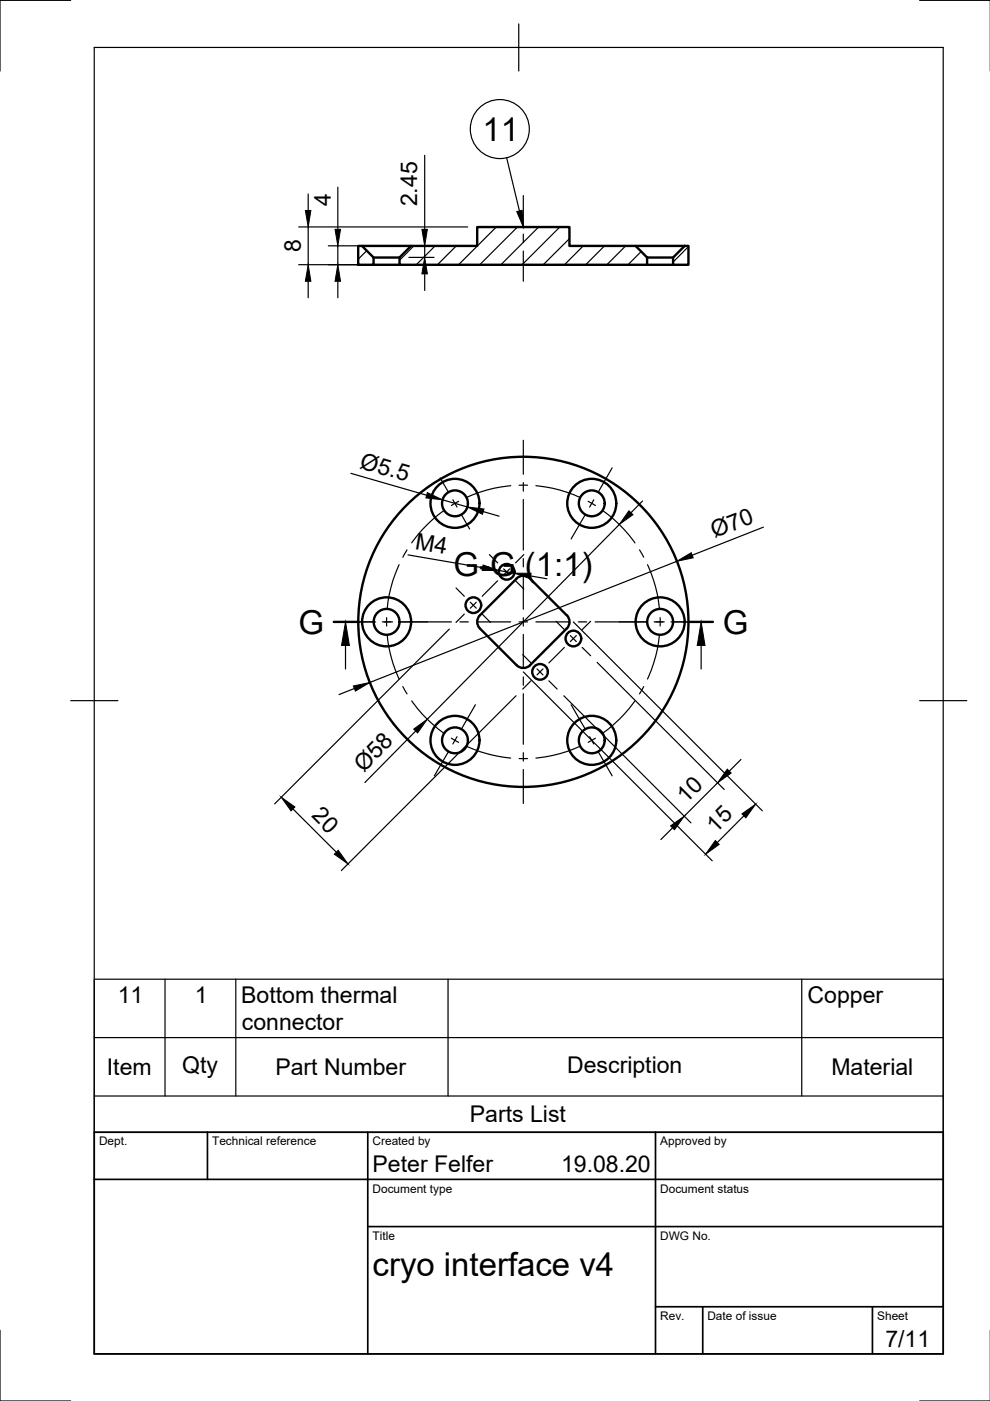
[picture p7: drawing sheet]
<svg xmlns="http://www.w3.org/2000/svg" width="210mm" height="297mm" viewBox="0 0 210 297" stroke-linecap="round" stroke-linejoin="round" font-family="sans-serif">
<!-- layer: Visible -->
<g fill="none" stroke="#000" stroke-width=".51">
<path d="M75.9 52.1h.9l2.4 2.5v1.5h-3.3zM76.8 52.1h10.3M79.2 56.1h5.5M79.2 54.6h5.5M87.1 52.1h14.1v-4h19.5v4h14.1l2.4 2.5v1.5h-52.5v-1.5zM134.8 52.1h10.4M137.2 54.6h5.5M137.2 56.1h5.5M142.7 54.6l2.5-2.5h.8v4h-3.3zM109.6 122.6a1.96 1.96 0 0 1 2.8 .1l7.8 7.7a1.98 1.98 0 0 1-.1 2.9l-7.7 7.7a2 2 0 0 1-2.8 0l-7.8-7.7a1.98 1.98 0 0 1 0-2.9z"/>
<circle cx="96.5" cy="106.7" r="5.2"/>
<circle cx="96.5" cy="106.7" r="2.74"/>
<circle cx="125.5" cy="106.7" r="5.2"/>
<circle cx="125.5" cy="106.7" r="2.74"/>
<circle cx="82" cy="131.8" r="5.2"/>
<circle cx="82" cy="131.8" r="2.74"/>
<circle cx="100.4" cy="128.3" r="1.66"/>
<circle cx="107.4" cy="121.2" r="1.66"/>
<circle cx="111" cy="131.8" r="35"/>
<circle cx="121.6" cy="135.4" r="1.66"/>
<circle cx="140" cy="131.8" r="5.2"/>
<circle cx="140" cy="131.8" r="2.74"/>
<circle cx="96.5" cy="157" r="5.2"/>
<circle cx="96.5" cy="157" r="2.74"/>
<circle cx="114.5" cy="142.4" r="1.66"/>
<circle cx="125.5" cy="157" r="5.2"/>
<circle cx="125.5" cy="157" r="2.74"/>
</g>
<!-- layer: Border -->
<path d="M15 .1h-15v15M20 10.1h180v276.9h-180zM110 5.1v10M195 .1h15M15 148.6h10M195 148.6h10M0 282.1v14.9h15M195 297h15" fill="none" stroke="#000" stroke-width=".25"/>
<!-- layer: TitleBlock -->
<path d="M20 240.1h180v46.9h-180zM20 250h180M44 240.1v9.9M78 240.1v46.9M139 240.1v46.9M78 260.1h122M139 277.1h61M149 277.1v9.9M185 277.1v9.9" fill="none" stroke="#000" stroke-width=".36"/>
<!-- layer: Parts Lists -->
<path d="M20 207.6h180v32.5h-180zM20 220h180M35 207.6v24.8M50 207.6v24.8M95 207.6v24.8M170 207.6v24.8M20 232.4h180" fill="none" stroke="#000" stroke-width=".25"/>
<!-- layer: Smart Centers -->
<g fill="none" stroke="#000" stroke-width=".25">
<path d="M111 41.5v6.3M111 49.6v1.8M111 53.2v6.4M111 93.4v7.1M129.8 99.2l-3 5.2M84.6 119.7l-.2 .4a28.7 28.7 0 0 0-2.3 9.1M86.3 116.6l-.9 1.5M93.3 101.3l1.8 3.1M94.2 108.2a29.6 29.6 0 0 0-6.9 6.9M96 106l.9 1.5M97.2 106.3l-1.5 .9M97.8 109.1l1.8 3"/>
<path d="M103.8 117.6l1.7 1.7M108.3 103h-.5a28.6 28.6 0 0 0-9 2.5M110.1 102.9h1.7M111 102.3v1.8M111 105.9v10.7M111 118.4v1.8M111.1 117.6l-1.8 1.7M113.6 103h.5a28.2 28.2 0 0 1 9 2.5M124.1 109.1l-3 5.2M124.7 106.3l1.5 .9M125.9 106l-.9 1.5M127.7 108.2a28.7 28.7 0 0 1 6.9 6.9"/>
<path d="M135.6 116.6l.9 1.5M137.3 119.7l.8 1.9a28.2 28.2 0 0 1 1.7 7.6M72.5 131.9h7.2M81.1 131.9h2.1M82 131v1.7M82.1 134.5a28.5 28.5 0 0 0 2.5 9.5M84.6 131.9h11.1M96.7 124.7l1.7 1.7M97.5 131.9h1.8M98.4 130.2l-1.7 1.8M99.7 127.7l1.3 1.3M101 127.7l-1.3 1.3"/>
<path d="M101.1 131.9h7.2M102.2 130.2l1.8 1.8M105.5 123.1l-3.3 3.3M106.8 120.6l1.3 1.3M108.1 120.6l-1.3 1.3M109.3 123.1l1.8 1.8M110.1 131.9h1.7M110.8 138.8l1.8 1.8M111 122v7.2M111 131v1.7M111 134.5v7.2M113.6 131.9h7.2"/>
<path d="M117.9 131.7l1.8 1.8M119.7 137.3l-3.3 3.3M120.9 134.8l1.3 1.2M122.2 134.8l-1.3 1.2M122.6 131.9h1.8M123.4 137.3l1.8 1.7M125.2 131.7l-1.8 1.8M126.2 131.9h11.1M138.7 131.9h2.1M139.8 134.5a28.5 28.5 0 0 1-2.5 9.5M140 131v1.7M142.3 131.9h7.2"/>
<path d="M85.4 145.6l.9 1.5M87.3 148.6l.2 .4a29.3 29.3 0 0 0 6.7 6.5M95.1 159.3l-3 5.2M95.7 156.5l1.5 .9M96.9 156.2l-.9 1.5M98.8 158.2a29.3 29.3 0 0 0 9.5 2.5M100.8 149.4l-3 5.3M111 143.5v1.8M111 147.1v10.7M111 159.6v1.8M112.6 144.3l-1.8 1.8M113.9 141.8l1.2 1.3"/>
<path d="M115.1 141.8l-1.2 1.3M116.4 144.3l1.7 1.8M121.1 149.4l3 5.3M123.1 158.2a28.9 28.9 0 0 1-9.5 2.5M125 156.2l.9 1.5M126.2 156.5l-1.5 .9M126.8 159.3l3 5.2M134.6 148.6l-.2 .4a28.8 28.8 0 0 1-6.7 6.5M136.5 145.6l-.9 1.5M110.1 160.8h1.7M111 163.2v7.2"/>
</g>
<!-- layer: Hatching -->
<g fill="none" stroke="#000" stroke-width=".25">
<path d="M77.8 53.1l-1.9 1.9M87.8 52.1l-3.1 3.1M92.3 52.1l-4 4M96.8 52.1l-4 4M105.2 48.1l-8 8M109.7 48.1l-8 8M114.2 48.1l-8 8M118.7 48.1l-8 8M120.7 50.6l-5.5 5.5M123.7 52.1l-4 4M128.2 52.1l-4 4M132.7 52.1l-4 4"/>
<path d="M136 53.3l-2.8 2.8M145.9 52.3l-3.2 3.3"/>
</g>
<!-- layer: Section Lines -->
<path d="M70.8 131.9h5M146.2 131.9h5" fill="none" stroke="#000" stroke-width=".51"/>
<path d="M73.3 136.8v5M148.7 136.8v5" fill="none" stroke="#000" stroke-width=".25"/>
<path d="M73.3 131.9l.8 4.9h-1.7zM148.7 131.9l.8 4.9h-1.7z" fill="#000" stroke="#000" stroke-width=".21"/>
<!-- layer: FD_Dimensions -->
<g fill="none" stroke="#000" stroke-width=".25">
<path d="M71.6 39.7v8.9M90 32.9v15.7M63.3 56.1h19.4M63.3 48.1h35.9M65.3 41.1v3.5M65.3 48.1v8M65.3 59.6v3.5M69.6 52.1h15.6M71.6 52.1v4M71.6 59.6v3.5M86.7 54.6h5.3M89.2 52.1h2.8"/>
<path d="M90 52.1v2.5M90 58.1v3.5M74.4 100.4l16 4.6M86.5 117.7l15.8 2.7M93.8 106l5.3 1.5M102.4 108.5l3.4 .9M131.3 111.2l-40.7 41.3M136.2 106.2l-2.4 2.5M143.5 119l-65.1 25.7M161.9 111.8l-15.1 5.9M95.3 133.4l-37.1 37M105.8 121l3.3 .5"/>
<path d="M112.5 122.1l3.5 .6M121.6 131.9l40 40M75.1 146l-3.2 1.3M88.1 155l-10.7 10.9M109.4 147.5l-37 37.1M111 142.5l40 40M119.5 147.5l27 27M126.6 140.4l27 27M62.1 171.5l9.2 9.2M142.6 175.5l-2.5 2.5M152.1 166l-7 7M157.1 161l-2.5 2.5"/>
<path d="M157.7 173l-5.6 5.6"/>
</g>
<g fill="#000" stroke="#000" stroke-width=".21">
<path d="M65.3 56.1l.6 3.5h-1.2zM64.7 44.6h1.2l-.6 3.5zM71.6 56.1l.6 3.5h-1.2zM71 48.6h1.2l-.6 3.5zM90 54.6l.6 3.5h-1.1zM89.5 48.6h1.1l-.6 3.5zM90.6 104.4l3.2 1.6-3.5-.4zM102.4 119.8l3.4 1.2h-3.6zM99.1 107.5l3.5 .4-.3 1.1zM133.3 108.3l.9 .8-2.9 2.1zM143.5 119l3.1-1.8 .4 1.1zM109.1 121.5h3.5l-.2 1.2z"/>
<path d="M74.9 145.4l3.5-.7-3 1.8zM87.7 154.6l2.9-2.1-2.1 2.9zM59.6 169l2.9 2.1-.8 .8zM142.2 175.1l2.9-2.1-2.1 2.9zM151.7 178.2l.8 .8-2.9 2.1zM154.2 163.1l.8 .8-2.9 2.1zM157.3 172.6l2.9-2.1-2.1 2.9zM70.9 181.1l.8-.8 2.1 2.9z"/>
</g>
<!-- layer: Balloons -->
<g fill="none" stroke="#000" stroke-width=".25">
<path d="M107.4 33.5l2.7 11.2"/>
<circle cx="106" cy="27.4" r="6.3"/>
</g>
<path d="M109.6 44.9l1.1-.3 .3 3.5z" fill="#000" stroke="#000" stroke-width=".21"/>
<g font-size="7">
<text x="102.3" y="29.9">11</text>
<text x="96.1" y="122.1">G-G</text>
<text x="111.3" y="122.1">(1:1)</text>
<text x="63.3" y="134.4">G</text>
<text x="153.3" y="134.4">G</text>
<text x="79" y="270.6">cryo interface v4</text>
</g>
<g font-size="4.9">
<text x="70.1" y="43.7" transform="rotate(-90 70.1 43.7)">4</text>
<text x="88.5" y="43.8" transform="rotate(-90 88.5 43.8)">2.45</text>
<text x="63.8" y="53.5" transform="rotate(-90 63.8 53.5)">8</text>
<text x="76.1" y="99.2" transform="rotate(16 76.1 99.2)">Ø5.5</text>
<text x="87.9" y="116.4" transform="rotate(10 87.9 116.4)">M4</text>
<text x="151.5" y="114.1" transform="rotate(-22 151.5 114.1)">Ø70</text>
<text x="77.1" y="163.8" transform="rotate(-45 77.1 163.8)">Ø58</text>
<text x="65.9" y="173.1" transform="rotate(45 65.9 173.1)">20</text>
<text x="145.5" y="170.4" transform="rotate(-45 145.5 170.4)">10</text>
<text x="151.8" y="176.7" transform="rotate(-45 151.8 176.7)">15</text>
<text x="25" y="212.6">11</text>
<text x="41.3" y="212.6">1</text>
<text x="51.1" y="212.6">Bottom thermal</text>
<text x="171.2" y="212.7">Copper</text>
<text x="51.3" y="218.4">connector</text>
<text x="22.7" y="227.9">Item</text>
<text x="38.6" y="227.5">Qty</text>
<text x="58.4" y="227.9">Part Number</text>
<text x="120.2" y="227.5">Description</text>
<text x="176.3" y="227.9">Material</text>
<text x="99.6" y="237.9">Parts List</text>
<text x="79" y="248.5">Peter Felfer</text>
<text x="119" y="248.5">19.08.20</text>
<text x="187.7" y="285.7">7/11</text>
</g>
<g font-size="2.5">
<text x="21" y="242.9">Dept.</text>
<text x="45" y="242.9">Technical reference</text>
<text x="79" y="242.9">Created by</text>
<text x="140" y="242.9">Approved by</text>
<text x="79" y="252.8">Document type</text>
<text x="140" y="252.8">Document status</text>
<text x="79" y="262.9">Title</text>
<text x="140" y="262.9">DWG No.</text>
<text x="140" y="279.9">Rev.</text>
<text x="150" y="279.9">Date of issue</text>
<text x="186" y="279.9">Sheet</text>
</g>
</svg>
